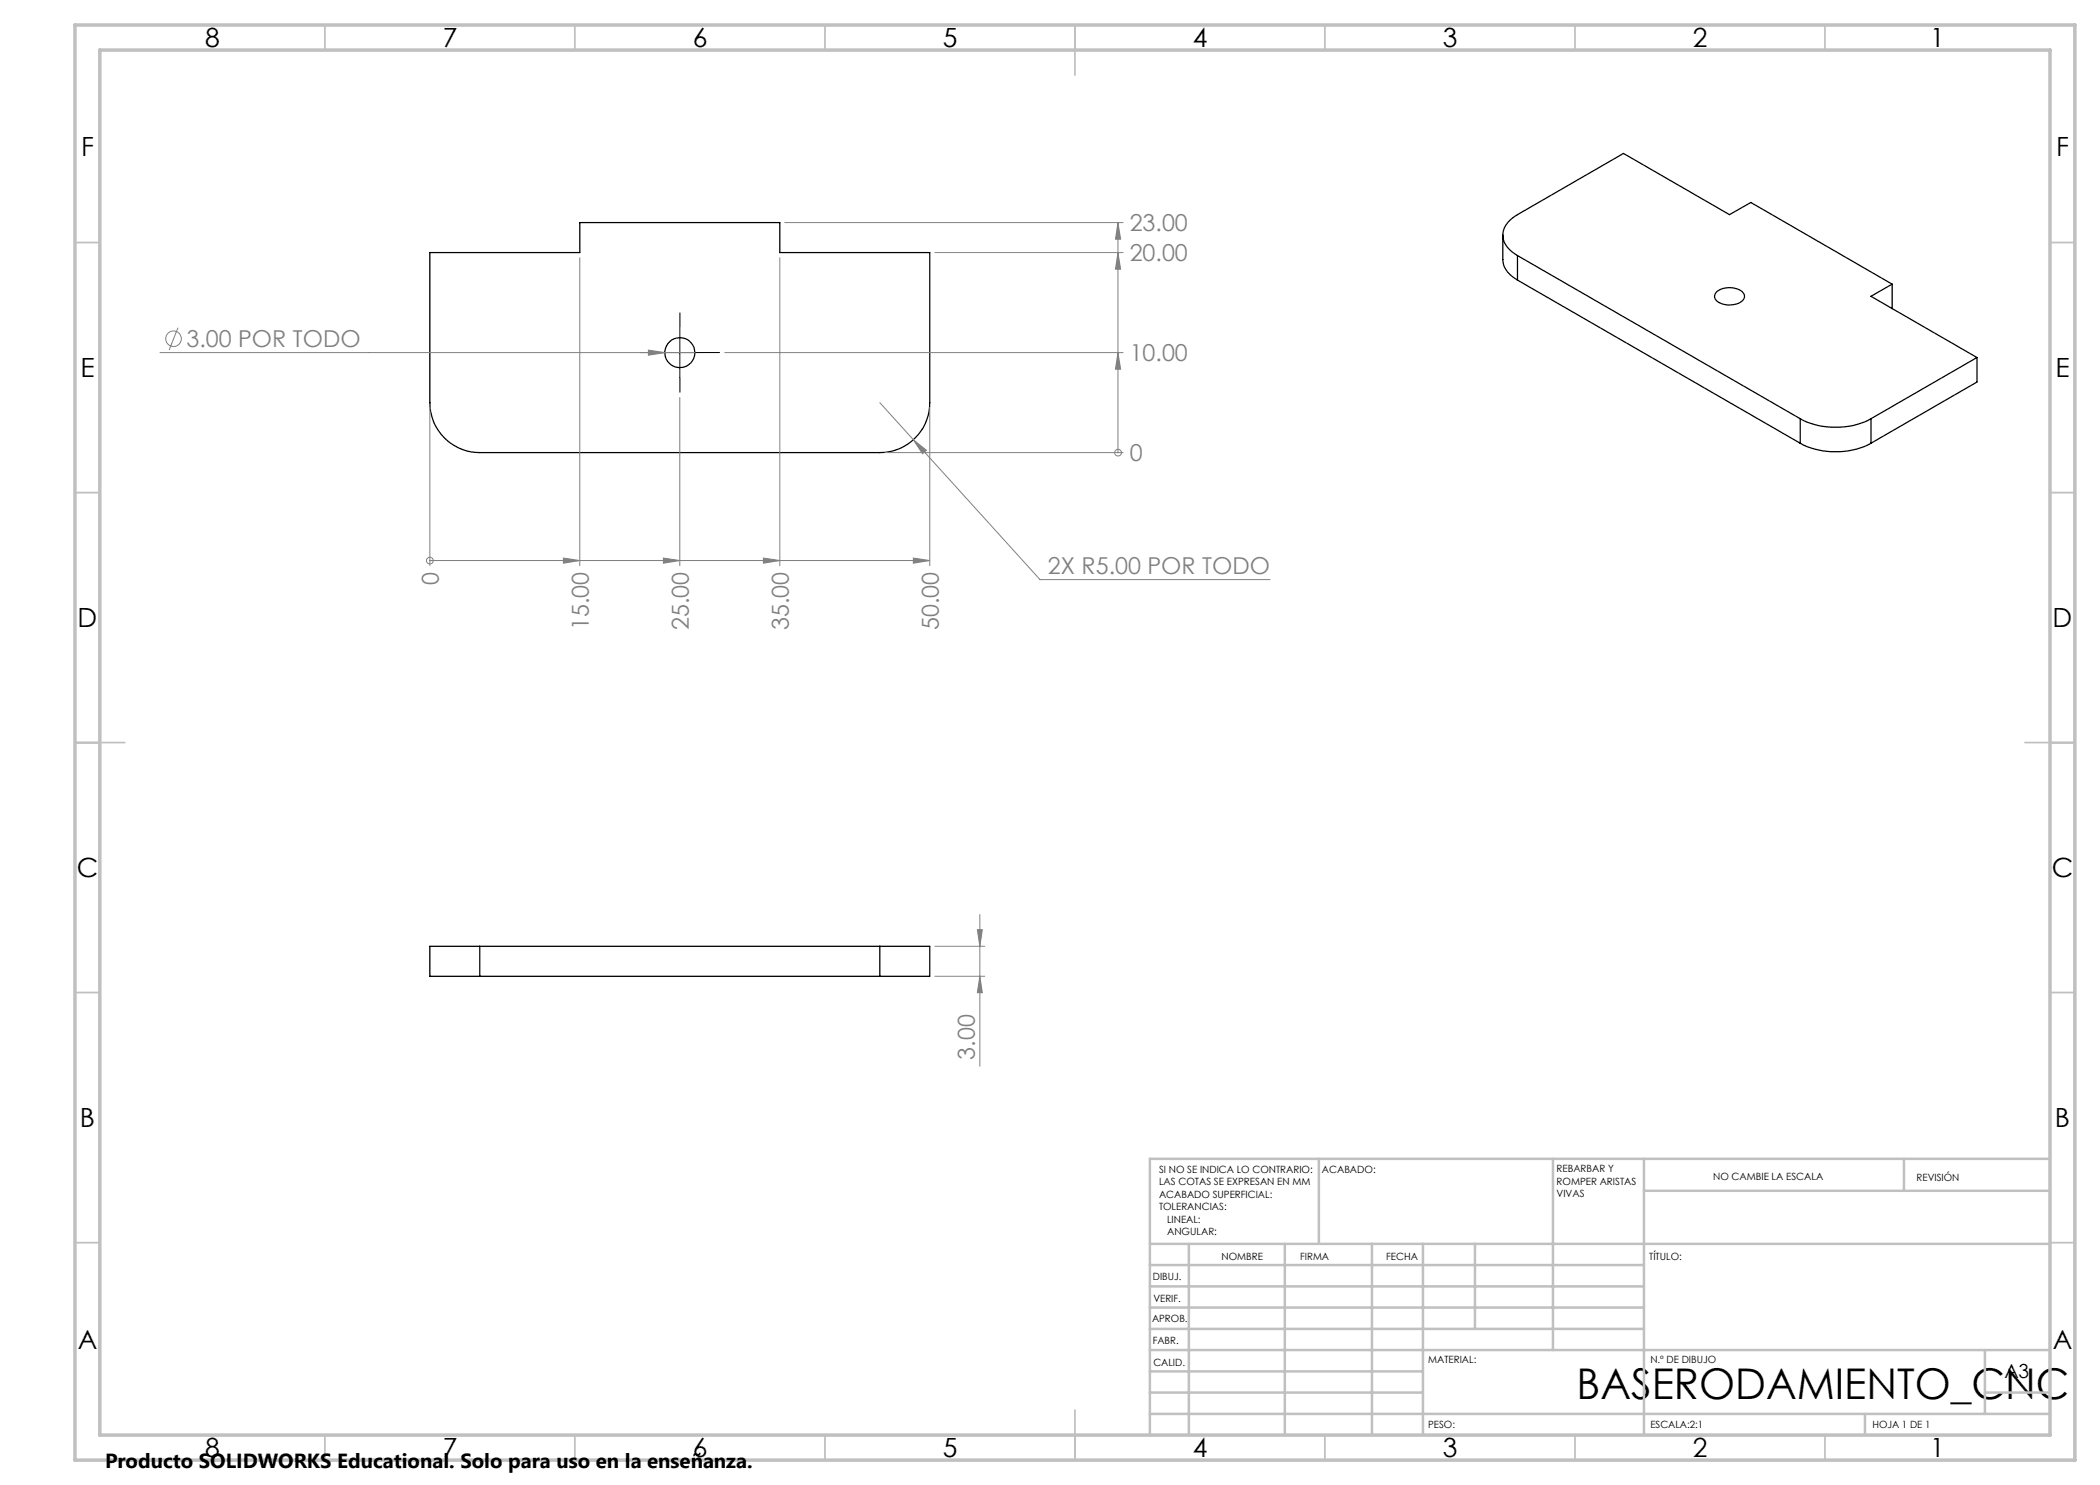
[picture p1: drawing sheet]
<svg xmlns="http://www.w3.org/2000/svg" width="420mm" height="297mm" viewBox="0 0 420 297" stroke-linecap="round" stroke-linejoin="round" font-family="sans-serif">
<g fill="none" stroke="#000" stroke-width=".25">
<path d="M86 50.5h30v-6h40v6h29.9v30a10 10 0 0 1-9.9 10h-80a10 10 0 0 1-10-10zM300.6 47v4.9a4.9 4.9 0 0 0 2.9 4.1M303.5 51.1a4.6 4.6 0 0 1-2.8-5.1l.8-1.4 .9-.9 1.1-.8 21.2-12.2 21.2 12.2 4.3-2.4 28.2 16.3M303.5 51.1l56.5 32.6M303.5 51.1v4.9M303.5 56l56.5 32.6M343.3 58.4a4.2 4.2 0 0 1 5.4 .2 1.37 1.37 0 0 1-.9 2 4.1 4.1 0 0 1-4.8-.8 1.1 1.1 0 0 1 .3-1.4zM378.4 56.8l-4.2 2.5 21.2 12.2M378.4 56.8v4.9M395.4 71.5l-21.2 12.2M395.4 71.5v4.9l-21.2 12.2M360 83.7a15.6 15.6 0 0 0 14.2 0"/>
<path d="M360 88.6a15.6 15.6 0 0 0 14.2 0M360 83.7v4.9M374.2 83.7v4.9M96 189.3h-10v6h10M96 189.3v6M96 189.3h80M96 195.3h80M176 189.3h9.9v6h-9.9M176 189.3v6"/>
<circle cx="136" cy="70.5" r="2.99"/>
</g>
<g fill="none" stroke="#808080" stroke-width=".2">
<path d="M116 51.5v61.6M156 51.5v61.6M157 44.5h67.6M187 50.5h37.6M223.6 50.5l.5 3.3h-1zM223.6 44.5l.5 3.3h-1zM223.6 44.5v46M32 70.5h107M35.6 65.5l-1.8 4.5M129.7 70l3.3 .5-3.3 .5zM136 79.5v33.6M145 70.5h79.6"/>
<path d="M223.6 70.5l.5 3.3h-1zM86 81.5v31.6M176 80.5l6.7 7.4M177 90.5h47.6M182.7 87.9l2.6 2.2-.8 .6zM182.7 87.9l25.3 28h46M185.9 81.5v31.6M223.6 90.5h.1M86 112.1h.1M86 112.1h99.9M112.7 111.6l3.3 .5-3.3 .5zM132.7 111.6l3.3 .5-3.3 .5z"/>
<path d="M152.7 111.6l3.3 .5-3.3 .5zM182.7 111.6l3.2 .5-3.2 .5zM187 195.3h10M187 189.3h10M195.5 185.9h1l-.5 3.4zM196 195.3l.5 3.2h-1zM196 182.9v30.4"/>
<circle cx="34.7" cy="67.8" r="1.55"/>
<circle cx="223.6" cy="90.5" r=".68"/>
<circle cx="86" cy="112.1" r=".68"/>
</g>
<path d="M131 70.5h-3M136 65.5v-3M136 75.5v3M141 70.5h3" fill="none" stroke="#000" stroke-width=".2" stroke-dasharray="15.2 1.3 1.3 1.3" stroke-linecap="butt"/>
<path d="M131 70.5h10M136 65.5v10" fill="none" stroke="#000" stroke-width=".2"/>
<g fill="none" stroke="#c0c0c0" stroke-width=".35">
<path d="M65 5v5M115 5v5M165 5v5M215 5v10M265 5v5M315 5v5M365 5v5M15 48.5h5M410 48.5h5M15 98.5h5M410 98.5h5M15 148.5h10"/>
<path d="M405 148.5h10M15 198.5h5M410 198.5h5M15 248.5h5M410 248.5h5M65 287v5M115 287v5M165 287v5M215 282v10M265 287v5M315 287v5M365 287v5"/>
</g>
<g fill="none" stroke="#c0c0c0" stroke-width=".5">
<path d="M263.8 231.8v17M310.6 231.8v38.2M328.8 231.8v55.2M328.8 238.2h81.2M380.8 231.8v6.4M410 231.8h-180v55.2M230 248.8h180M230 257.3h98.8M230 253h98.8M237.8 248.8v38.2M257 248.8v38.2M274.4 248.8v38.2"/>
<path d="M284.6 248.8v38.2M295 248.8v17M230 265.8h98.8M230 261.5h98.8M230 278.5h54.6M230 274.3h54.6M230 270h180M397 278.5h13M397 270v12.8M230 282.8h180M373 282.8v4.2"/>
</g>
<path d="M15 5h400v287h-400zM20 10h390v277h-390z" fill="none" stroke="#c0c0c0" stroke-width=".7"/>
<g fill="#808080">
<path d="M182.7 87.9l1.8 2.8 .8-.6zM129.7 70v1l3.3-.5z"/>
<path d="M196 195.3l.5 3.2h-1zM195.5 185.9h1l-.5 3.4z"/>
<path d="M223.6 70.5l.5 3.3h-1zM223.6 50.5l.5 3.3h-1zM223.6 44.5l.5 3.3h-1z"/>
<path d="M112.7 111.6l3.3 .5-3.3 .5zM132.7 111.6l3.3 .5-3.3 .5zM152.7 111.6l3.3 .5-3.3 .5zM182.7 111.6l3.2 .5-3.2 .5z"/>
</g>
<text font-size="8.5" x="315.3" y="279.7">BASERODAMIENTO_CNC</text>
<g font-size="5.3">
<text x="41" y="9.5">8</text>
<text x="88.5" y="9.5">7</text>
<text x="138.5" y="9.5">6</text>
<text x="188.5" y="9.5">5</text>
<text x="238.5" y="9.5">4</text>
<text x="288.5" y="9.5">3</text>
<text x="338.5" y="9.5">2</text>
<text x="386" y="9.5">1</text>
<text x="16.2" y="31.2">F</text>
<text x="411.2" y="31.2">F</text>
<text x="16.1" y="75.5">E</text>
<text x="411.1" y="75.5">E</text>
<text x="15.5" y="125.5">D</text>
<text x="410.5" y="125.5">D</text>
<text x="15.4" y="175.5">C</text>
<text x="410.4" y="175.5">C</text>
<text x="16" y="225.5">B</text>
<text x="411" y="225.5">B</text>
<text x="15.5" y="269.7">A</text>
<text x="410.5" y="269.7">A</text>
<text x="41" y="291.5">8</text>
<text x="88.5" y="291.5">7</text>
<text x="138.5" y="291.5">6</text>
<text x="188.5" y="291.5">5</text>
<text x="238.5" y="291.5">4</text>
<text x="288.5" y="291.5">3</text>
<text x="338.5" y="291.5">2</text>
<text x="386" y="291.5">1</text>
</g>
<g font-size="4.7" fill="#808080">
<text x="225.9" y="46.3">23.00</text>
<text x="225.9" y="52.3">20.00</text>
<text x="37.3" y="69.4">3.00 POR TODO</text>
<text x="225.9" y="72.3">10.00</text>
<text x="225.9" y="92.3">0</text>
<text x="87.7" y="117" transform="rotate(-90 87.7 117)">0</text>
<text x="209.6" y="114.9">2X R5.00 POR TODO</text>
<text x="117.7" y="126" transform="rotate(-90 117.7 126)">15.00</text>
<text x="137.7" y="126" transform="rotate(-90 137.7 126)">25.00</text>
<text x="157.7" y="126" transform="rotate(-90 157.7 126)">35.00</text>
<text x="187.7" y="126" transform="rotate(-90 187.7 126)">50.00</text>
<text x="195" y="211.9" transform="rotate(-90 195 211.9)">3.00</text>
</g>
<text font-size="4.1" x="21" y="293.7">Producto SOLIDWORKS Educational. Solo para uso en la enseñanza.</text>
<text font-size="3.9" x="400.9" y="275.5">A3</text>
<g font-size="2">
<text x="231.8" y="234.6">SI NO SE INDICA LO CONTRARIO:</text>
<text x="231.8" y="237.1">LAS COTAS SE EXPRESAN EN MM</text>
<text x="231.8" y="239.6">ACABADO SUPERFICIAL:</text>
<text x="264.4" y="234.6">ACABADO:</text>
<text x="311.3" y="234.5">REBARBAR Y</text>
<text x="311.3" y="237">ROMPER ARISTAS</text>
<text x="311.3" y="239.5">VIVAS</text>
<text x="342.6" y="236">NO CAMBIE LA ESCALA</text>
<text x="383.3" y="236.2">REVISIÓN</text>
<text x="231.8" y="242.1">TOLERANCIAS:</text>
<text x="233.4" y="244.6">LINEAL:</text>
<text x="233.4" y="247.1">ANGULAR:</text>
<text x="244.3" y="252">NOMBRE</text>
<text x="260" y="251.9">FIRMA</text>
<text x="277.2" y="251.9">FECHA</text>
<text x="329.9" y="251.9">TÍTULO:</text>
<text x="230.6" y="256.1">DIBUJ.</text>
<text x="230.7" y="260.3">VERIF.</text>
<text x="230.4" y="264.4">APROB.</text>
<text x="230.5" y="268.8">FABR.</text>
<text x="230.7" y="273.1">CALID.</text>
<text x="285.6" y="272.5">MATERIAL:</text>
<text x="330.1" y="272.5">N.º DE DIBUJO</text>
<text x="285.6" y="285.5">PESO:</text>
<text x="330.1" y="285.6">ESCALA:2:1</text>
<text x="374.5" y="285.6">HOJA 1 DE 1</text>
</g>
</svg>
